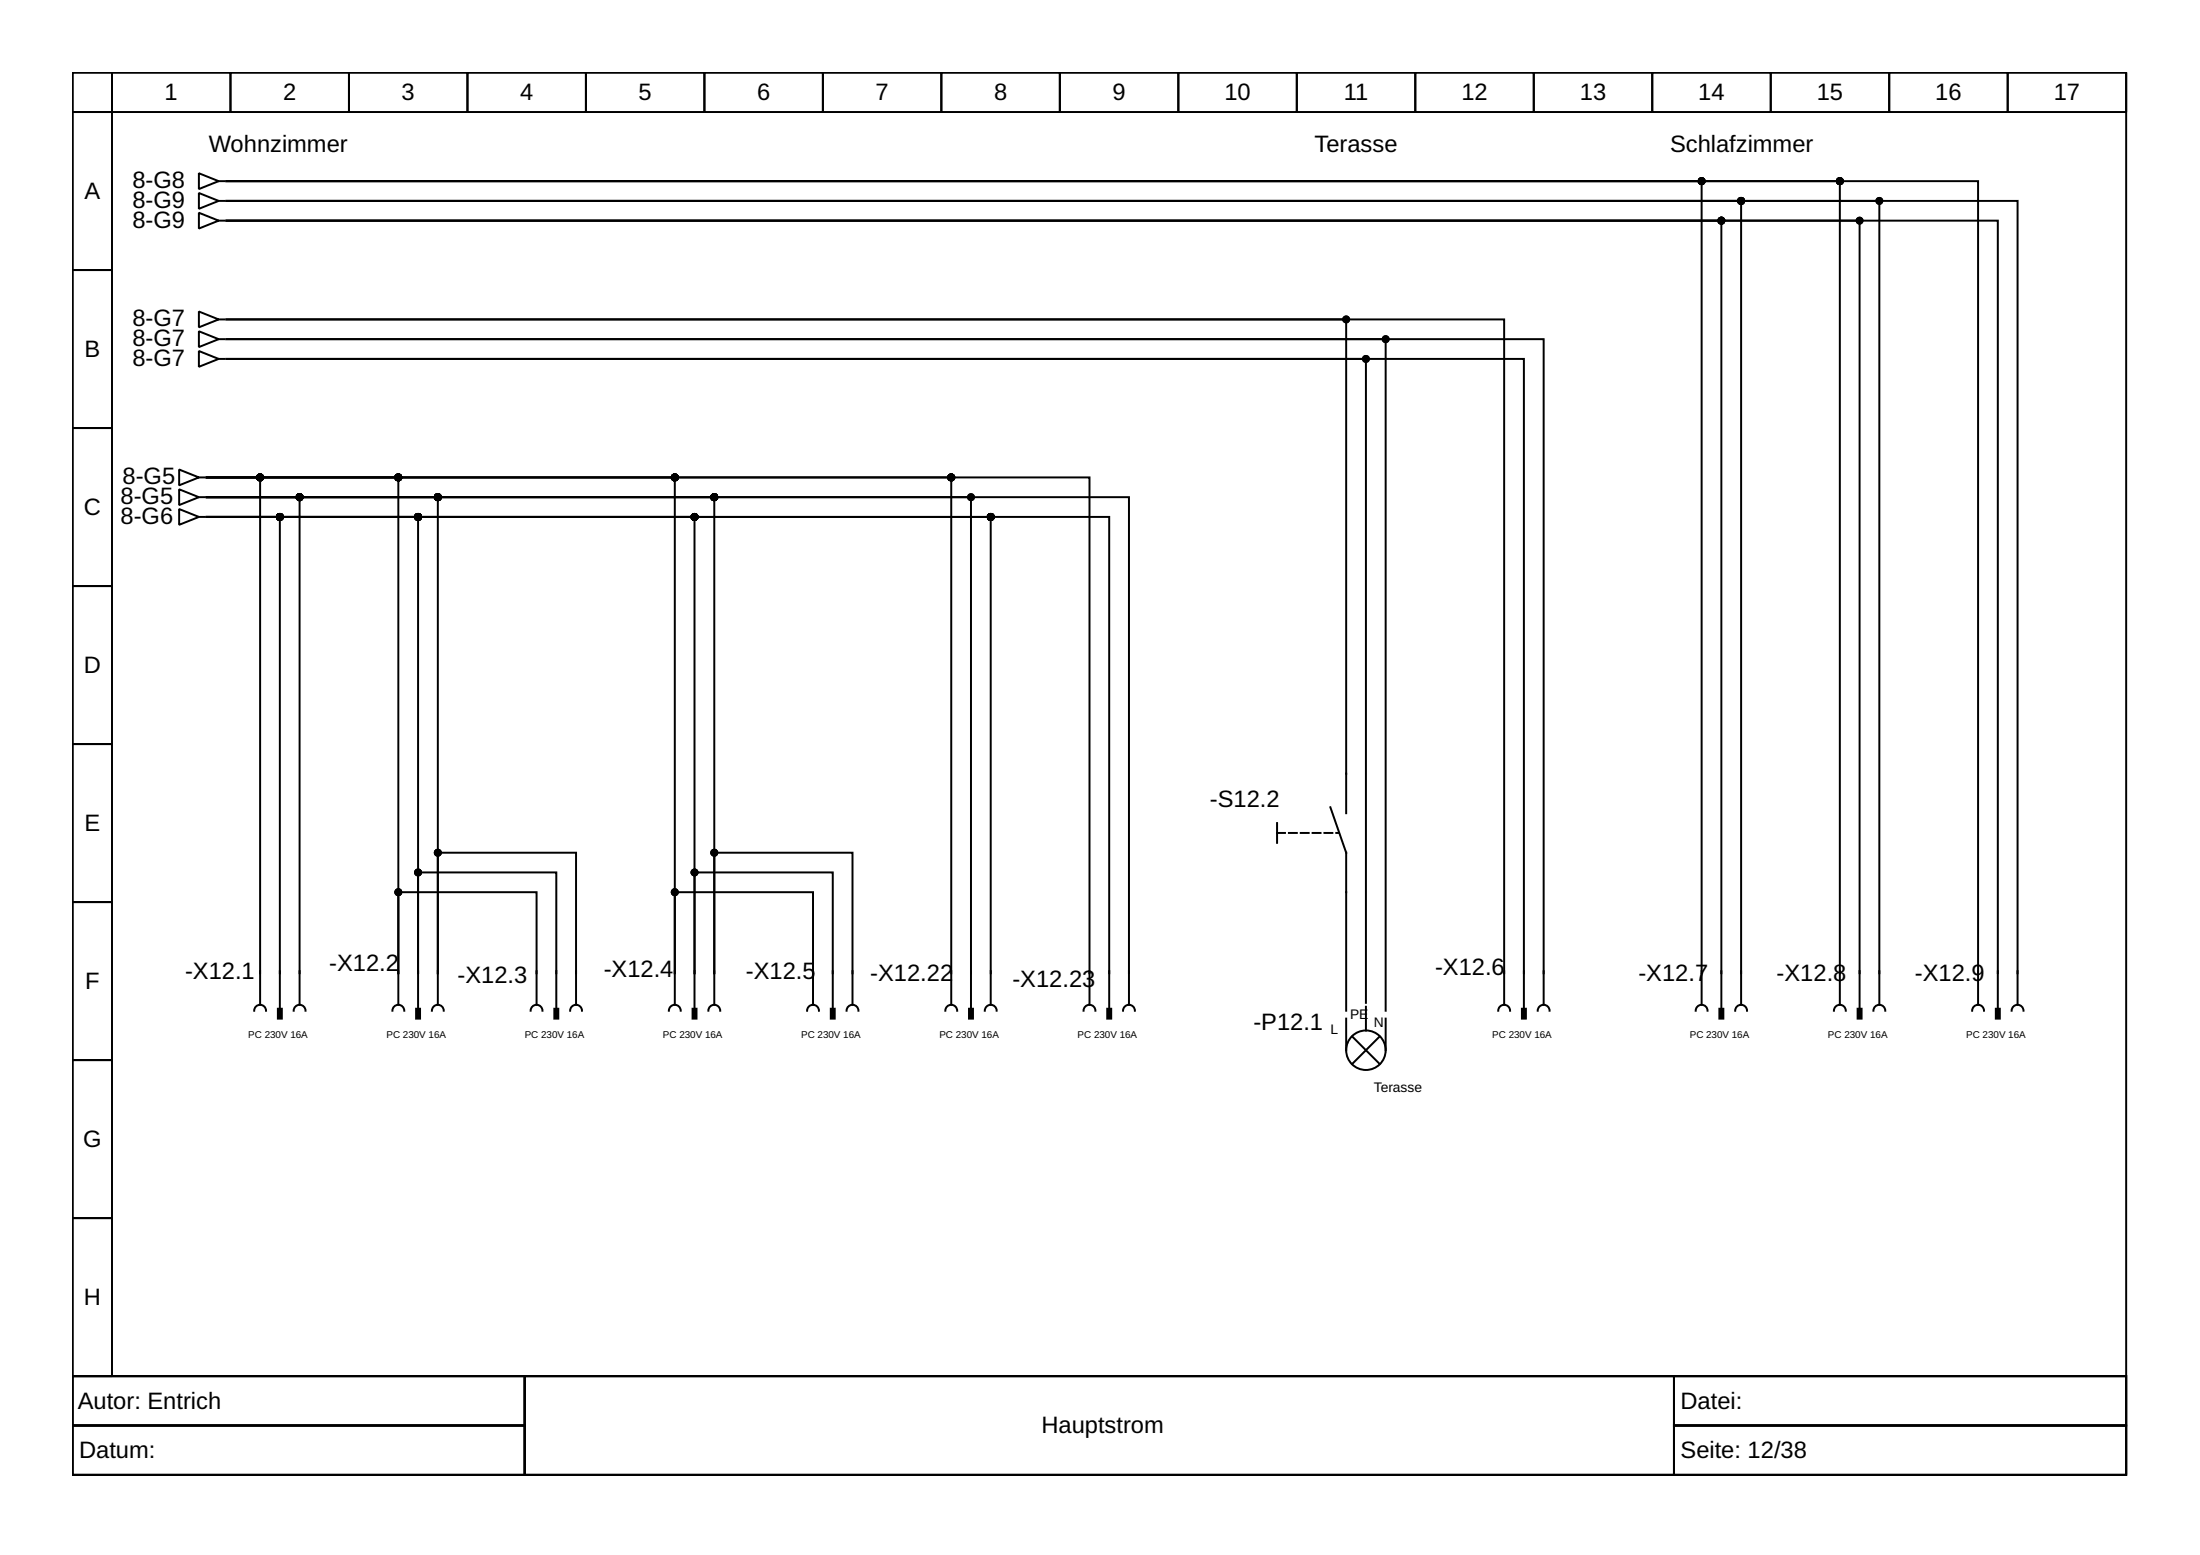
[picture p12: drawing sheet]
<svg xmlns="http://www.w3.org/2000/svg" width="297mm" height="210mm" viewBox="0 0 297 210" stroke-linecap="round" stroke-linejoin="round" font-family="sans-serif">
<g fill="none" stroke="#000" stroke-width=".27">
<path d="M9.8 9.8h277.3v176h-277.3zM9.8 9.8h5.3v5.3h-5.3zM9.8 15.1h5.3v21.4h-5.3zM15.1 9.8h16v5.3h-16zM31.1 9.8h16v5.3h-16zM47.1 9.8h16v5.3h-16zM63.1 9.8h16v5.3h-16zM79.1 9.8h16v5.3h-16zM95.1 9.8h16v5.3h-16zM111.1 9.8h16v5.3h-16zM127.1 9.8h16v5.3h-16zM143.1 9.8h16v5.3h-16z"/>
<path d="M159.1 9.8h16v5.3h-16zM175.1 9.8h16v5.3h-16zM191.1 9.8h16v5.3h-16zM207.1 9.8h16v5.3h-16zM223.1 9.8h16v5.3h-16zM239.1 9.8h16v5.3h-16zM255.1 9.8h16v5.3h-16zM271.1 9.8h16v5.3h-16zM9.8 36.5h5.3v21.3h-5.3zM26.9 26.1l2.6 1-2.6 1.1zM26.9 23.4l2.6 1.1-2.6 1zM26.9 28.7l2.6 1.1-2.6 1.1z"/>
<path d="M29.5 27.1h.8M29.5 24.5h.8M29.5 29.8h.8M30.6 27.1h204.5v104.3M30.6 29.8h201.8v101.6M30.6 29.8h239.1v101.6M30.6 24.5h217.8v106.9M30.6 27.1h241.8v104.3M30.6 24.5h236.5v106.9M30.6 27.1h223.1v104.3M30.6 24.5h199.1v106.9M30.6 29.8h220.5v101.6"/>
<path d="M9.8 57.8h5.3v21.3h-5.3zM26.9 42.1l2.6 1-2.6 1.1zM26.9 44.7l2.6 1.1-2.6 1zM26.9 47.4l2.6 1-2.6 1.1zM29.5 43.1h.8M29.5 45.8h.8M29.5 48.4h.8M9.8 79.1h5.3v21.3h-5.3zM24.2 68.7l2.7 1.1-2.7 1zM24.2 66l2.7 1.1-2.7 1.1zM24.2 63.4l2.7 1-2.7 1.1zM26.9 69.8h.8"/>
<path d="M26.9 67.1h.8M26.9 64.4h.8M27.9 67.1h103.2v64.3M27.9 64.4h63.2v67v-11h18.7v11M27.9 64.4h119.2v67M27.9 69.8h28.5v61.6v-13.6h18.7v13.6M27.9 67.1h68.5v64.3v-16.3h18.7v16.3M27.9 67.1h31.2v64.3v-16.3h18.7v16.3M27.9 64.4h25.9v67v-11h18.6v11M27.9 67.1h12.6v64.3M27.9 69.8h121.9v61.6M27.9 69.8h65.9v61.6v-13.6h18.6v13.6"/>
<path d="M27.9 69.8h9.9v61.6M27.9 64.4h7.2v67M27.9 64.4h100.5v67M27.9 69.8h105.9v61.6M27.9 67.1h124.5v64.3M9.8 100.4h5.3v21.4h-5.3zM172.4 111.1v2.7M179.6 109l2.2 6.1v21.3M181.8 109.8v-66.7h-151.2h172.5v88.3M9.8 121.8h5.3v21.3h-5.3zM34.3 136.4a.8 .8 0 0 1 .8-.8 .8 .8 0 0 1 .8 .8M35.1 131.1v4.5"/>
<path d="M37.8 131.1v5.1M39.7 136.4a.8 .8 0 0 1 .8-.8 .8 .8 0 0 1 .8 .8M40.5 131.1v4.5M53 136.4a.8 .8 0 0 1 .8-.8 .8 .8 0 0 1 .8 .8M53.8 131.1v4.5M56.4 131.1v5.1M58.3 136.4a.8 .8 0 0 1 .8-.8 .8 .8 0 0 1 .8 .8M59.1 131.1v4.5M71.6 136.4a.8 .8 0 0 1 .8-.8 .8 .8 0 0 1 .8 .8M72.4 131.1v4.5M75.1 131.1v5.1M77 136.4a.8 .8 0 0 1 .8-.8 .8 .8 0 0 1 .8 .8"/>
<path d="M77.8 131.1v4.5M90.3 136.4a.8 .8 0 0 1 .8-.8 .8 .8 0 0 1 .8 .8M91.1 131.1v4.5M93.8 131.1v5.1M95.6 136.4a.8 .8 0 0 1 .8-.8 .8 .8 0 0 1 .8 .8M96.4 131.1v4.5M109 136.4a.8 .8 0 0 1 .8-.8 .8 .8 0 0 1 .8 .8M109.8 131.1v4.5M112.4 131.1v5.1M114.3 136.4a.8 .8 0 0 1 .8-.8 .8 .8 0 0 1 .8 .8M115.1 131.1v4.5M127.6 136.4a.8 .8 0 0 1 .8-.8 .8 .8 0 0 1 .8 .8"/>
<path d="M128.4 131.1v4.5M131.1 131.1v5.1M133 136.4a.8 .8 0 0 1 .8-.8 .8 .8 0 0 1 .8 .8M133.8 131.1v4.5M146.3 136.4a.8 .8 0 0 1 .8-.8 .8 .8 0 0 1 .8 .8M147.1 131.1v4.5M149.8 131.1v5.1M151.6 136.4a.8 .8 0 0 1 .8-.8 .8 .8 0 0 1 .8 .8M152.4 131.1v4.5M181.8 137.5v4.3M182.6 139.9l3.7 3.7M184.4 135.9v3.2"/>
<path d="M186.3 139.9l-3.7 3.7M187.1 137.5v4.3M202.3 136.4a.8 .8 0 0 1 .8-.8 .8 .8 0 0 1 .8 .8M203.1 131.1v4.5M205.8 131.4v-83h-175.2h153.8v87M205.8 131.1v5.1M207.6 136.4a.8 .8 0 0 1 .8-.8 .8 .8 0 0 1 .8 .8M208.4 131.4v-85.6h-177.8h156.5v90.6M208.4 131.1v4.5M228.9 136.4a.8 .8 0 0 1 .8-.8 .8 .8 0 0 1 .8 .8M229.7 131.1v4.5M232.4 131.1v5.1"/>
<path d="M234.3 136.4a.8 .8 0 0 1 .8-.8 .8 .8 0 0 1 .8 .8M235.1 131.1v4.5M247.6 136.4a.8 .8 0 0 1 .8-.8 .8 .8 0 0 1 .8 .8M248.4 131.1v4.5M251.1 131.1v5.1M252.9 136.4a.8 .8 0 0 1 .8-.8 .8 .8 0 0 1 .8 .8M253.7 131.1v4.5M266.3 136.4a.8 .8 0 0 1 .8-.8 .8 .8 0 0 1 .8 .8M267.1 131.1v4.5M269.7 131.1v5.1M271.6 136.4a.8 .8 0 0 1 .8-.8 .8 .8 0 0 1 .8 .8M272.4 131.1v4.5"/>
<path d="M9.8 143.1h5.3v21.3h-5.3zM9.8 164.4h5.3v21.4h-5.3zM9.8 185.8h277.3v13.3h-277.3zM9.8 185.8h61v6.6h-61zM9.8 192.4h61v6.7h-61zM70.8 185.8h155.2v13.3h-155.2zM226 185.8h61.1v6.6h-61.1zM226 192.4h61.1v6.7h-61.1z"/>
<circle cx="184.4" cy="141.8" r="2.67"/>
</g>
<g fill="#000" stroke="#000" stroke-width=".27">
<path d="M37.5 136.2h.6v1.3h-.6z" fill-rule="evenodd"/>
<path d="M56.2 136.2h.5v1.3h-.5z" fill-rule="evenodd"/>
<path d="M74.8 136.2h.6v1.3h-.6z" fill-rule="evenodd"/>
<path d="M93.5 136.2h.5v1.3h-.5z" fill-rule="evenodd"/>
<path d="M112.2 136.2h.5v1.3h-.5z" fill-rule="evenodd"/>
<path d="M130.8 136.2h.6v1.3h-.6z" fill-rule="evenodd"/>
<path d="M149.5 136.2h.5v1.3h-.5z" fill-rule="evenodd"/>
<path d="M205.5 136.2h.5v1.3h-.5z" fill-rule="evenodd"/>
<path d="M232.1 136.2h.6v1.3h-.6z" fill-rule="evenodd"/>
<path d="M250.8 136.2h.5v1.3h-.5z" fill-rule="evenodd"/>
<path d="M269.5 136.2h.5v1.3h-.5z" fill-rule="evenodd"/>
<circle cx="229.7" cy="24.5" r=".4"/>
<circle cx="232.4" cy="29.8" r=".4"/>
<circle cx="235.1" cy="27.1" r=".4"/>
<circle cx="248.4" cy="24.5" r=".4"/>
<circle cx="251.1" cy="29.8" r=".4"/>
<circle cx="253.7" cy="27.1" r=".4"/>
<circle cx="181.8" cy="43.1" r=".4"/>
<circle cx="184.4" cy="48.4" r=".4"/>
<circle cx="187.1" cy="45.8" r=".4"/>
<circle cx="35.1" cy="64.4" r=".4"/>
<circle cx="37.8" cy="69.8" r=".4"/>
<circle cx="40.5" cy="67.1" r=".4"/>
<circle cx="53.8" cy="64.4" r=".4"/>
<circle cx="56.4" cy="69.8" r=".4"/>
<circle cx="59.1" cy="67.1" r=".4"/>
<circle cx="91.1" cy="64.4" r=".4"/>
<circle cx="93.8" cy="69.8" r=".4"/>
<circle cx="96.4" cy="67.1" r=".4"/>
<circle cx="128.4" cy="64.4" r=".4"/>
<circle cx="131.1" cy="67.1" r=".4"/>
<circle cx="133.8" cy="69.8" r=".4"/>
<circle cx="56.4" cy="117.8" r=".4"/>
<circle cx="59.1" cy="115.1" r=".4"/>
<circle cx="93.8" cy="117.8" r=".4"/>
<circle cx="96.4" cy="115.1" r=".4"/>
<circle cx="53.8" cy="120.4" r=".4"/>
<circle cx="91.1" cy="120.4" r=".4"/>
</g>
<path d="M172.4 112.4h8.3" fill="none" stroke="#000" stroke-width=".27" stroke-dasharray="1.1 .5"/>
<g font-size="3.2">
<text x="22.2" y="13.5">1</text>
<text x="38.2" y="13.5">2</text>
<text x="54.2" y="13.5">3</text>
<text x="70.2" y="13.5">4</text>
<text x="86.2" y="13.5">5</text>
<text x="102.2" y="13.5">6</text>
<text x="118.2" y="13.5">7</text>
<text x="134.2" y="13.5">8</text>
<text x="150.2" y="13.5">9</text>
<text x="165.3" y="13.5">10</text>
<text x="181.4" y="13.5">11</text>
<text x="197.3" y="13.5">12</text>
<text x="213.3" y="13.5">13</text>
<text x="229.3" y="13.5">14</text>
<text x="245.3" y="13.5">15</text>
<text x="261.3" y="13.5">16</text>
<text x="277.3" y="13.5">17</text>
<text x="28.2" y="20.5">Wohnzimmer</text>
<text x="177.5" y="20.5">Terasse</text>
<text x="225.5" y="20.5">Schlafzimmer</text>
<text x="11.4" y="26.9">A</text>
<text x="17.9" y="25.4">8-G8</text>
<text x="17.9" y="28.1">8-G9</text>
<text x="17.9" y="30.7">8-G9</text>
<text x="17.9" y="46.7">8-G7</text>
<text x="17.9" y="44">8-G7</text>
<text x="11.4" y="48.2">B</text>
<text x="17.9" y="49.4">8-G7</text>
<text x="16.5" y="65.4">8-G5</text>
<text x="11.3" y="69.5">C</text>
<text x="16.3" y="70.7">8-G6</text>
<text x="16.3" y="68">8-G5</text>
<text x="11.3" y="90.8">D</text>
<text x="11.4" y="112.2">E</text>
<text x="163.4" y="109">-S12.2</text>
<text x="44.4" y="131.1">-X12.2</text>
<text x="81.5" y="131.9">-X12.4</text>
<text x="193.8" y="131.6">-X12.6</text>
<text x="11.5" y="133.5">F</text>
<text x="25" y="132.2">-X12.1</text>
<text x="61.8" y="132.7">-X12.3</text>
<text x="100.7" y="132.2">-X12.5</text>
<text x="117.5" y="132.4">-X12.22</text>
<text x="136.7" y="133.2">-X12.23</text>
<text x="221.2" y="132.4">-X12.7</text>
<text x="239.9" y="132.4">-X12.8</text>
<text x="258.5" y="132.4">-X12.9</text>
<text x="169.2" y="139.1">-P12.1</text>
<text x="11.2" y="154.8">G</text>
<text x="11.3" y="176.2">H</text>
<text x="10.5" y="190.2">Autor: Entrich</text>
<text x="226.9" y="190.2">Datei:</text>
<text x="10.7" y="196.8">Datum:</text>
<text x="140.6" y="193.5">Hauptstrom</text>
<text x="226.9" y="196.8">Seite: 12/38</text>
</g>
<g font-size="1.9">
<text x="182.3" y="137.5">PE</text>
<text x="179.6" y="139.6">L</text>
<text x="185.5" y="138.6">N</text>
<text x="185.5" y="147.4">Terasse</text>
</g>
<g font-size="1.3">
<text x="33.5" y="140.2">PC 230V 16A</text>
<text x="52.2" y="140.2">PC 230V 16A</text>
<text x="70.8" y="140.2">PC 230V 16A</text>
<text x="89.5" y="140.2">PC 230V 16A</text>
<text x="108.2" y="140.2">PC 230V 16A</text>
<text x="126.8" y="140.2">PC 230V 16A</text>
<text x="145.5" y="140.2">PC 230V 16A</text>
<text x="201.5" y="140.2">PC 230V 16A</text>
<text x="228.1" y="140.2">PC 230V 16A</text>
<text x="246.8" y="140.2">PC 230V 16A</text>
<text x="265.5" y="140.2">PC 230V 16A</text>
</g>
</svg>
